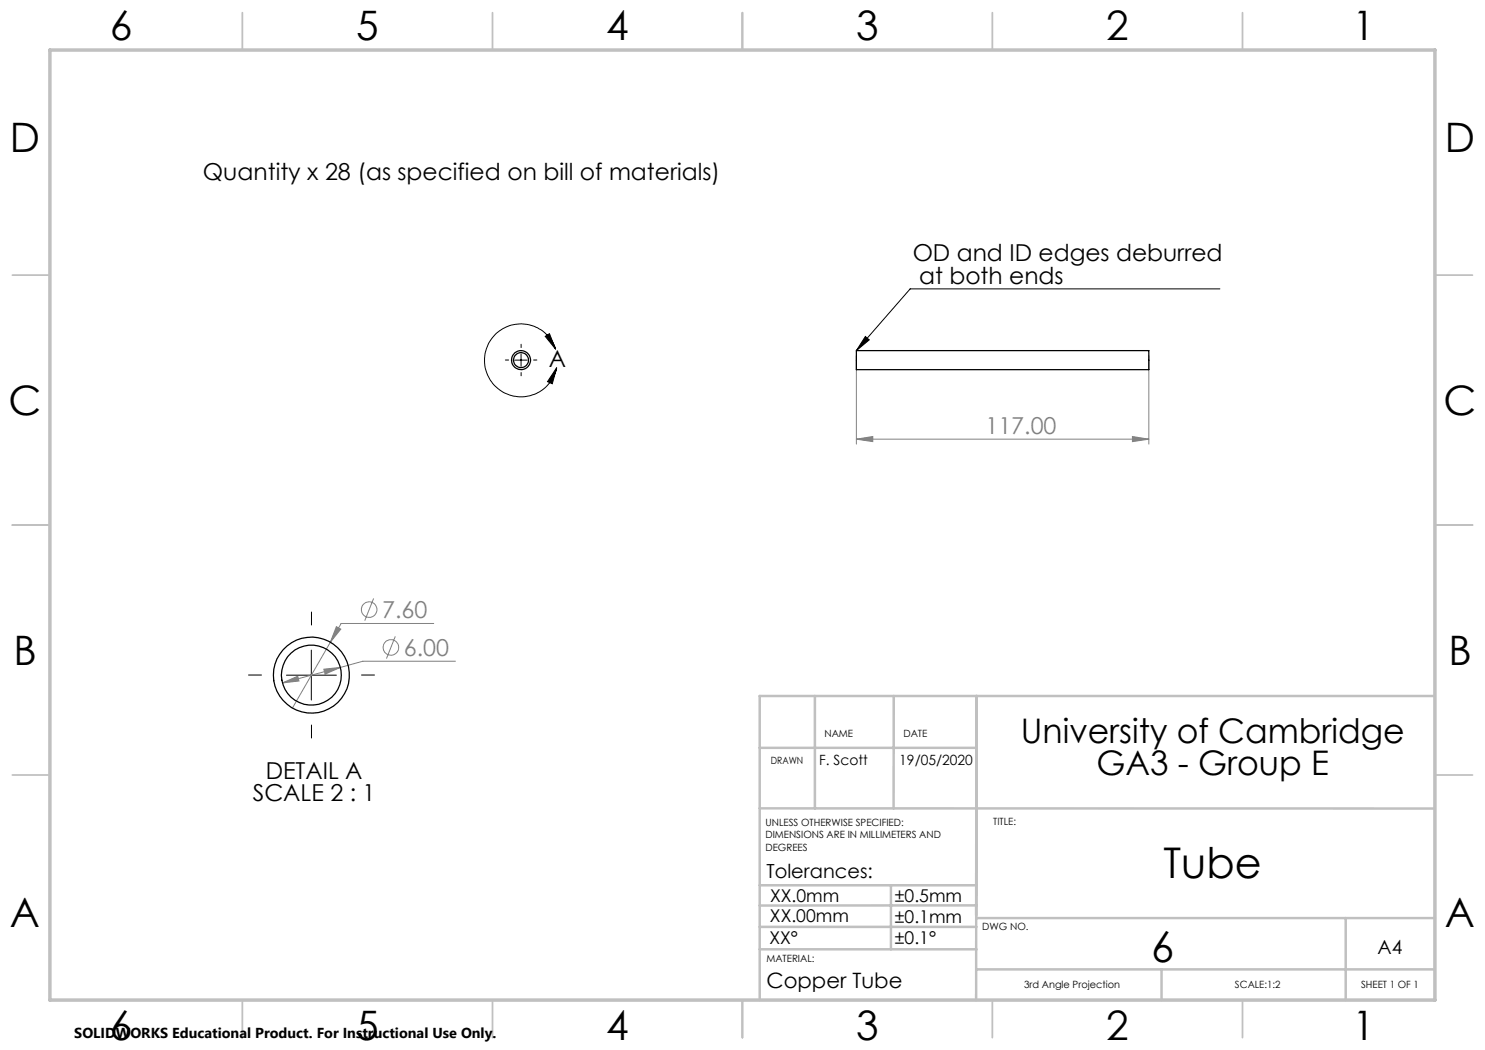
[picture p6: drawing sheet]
<svg xmlns="http://www.w3.org/2000/svg" width="297mm" height="210mm" viewBox="0 0 297 210" stroke-linecap="round" stroke-linejoin="round" font-family="sans-serif">
<g fill="none" stroke="#808080" stroke-width=".2">
<path d="M171.3 71.1v17.7M229.8 71.1v17.7M171.3 87.8l3.3-.5v1zM171.3 87.8h58.5M226.5 87.3l3.3 .5-3.3 .5zM74.7 119.7l-1.7 4.4M56.5 136.6l3-1.4 .3 1zM64.8 133.8l3.3-.3-3.1 1.3zM67.3 125.3l.9 .5-2.1 2.6zM68.1 133.5l-11.6 3.1M79.1 127.3l-1.8 4.4M86.7 124.7h-18.5l-9.7 16.9"/>
<path d="M91.1 132.2h-18.5l-4.5 1.3"/>
<circle cx="73.8" cy="121.9" r="1.56"/>
<circle cx="78.2" cy="129.5" r="1.55"/>
</g>
<path d="M244 57.8h-62l-10.7 12.3M102.9 72h2.5M104.2 70.8v2.5M109 67.3l.9-.6 1.2 3.1zM111.1 69.8a7.3 7.3 0 0 0-11.4-3.4 7.3 7.3 0 0 0 .7 11.9 7.3 7.3 0 0 0 10.9-4.8M111.3 73.5l-.8 3.3-1-.5zM173.1 67.3l.7 .7-2.5 2.1zM57.3 135h10M62.3 130v10" fill="none" stroke="#000" stroke-width=".2"/>
<path d="M101.7 72h-.6M104.2 69.5v-.6M104.2 74.5v.7M106.7 72h.7M52.3 135h-2.6M62.3 125v-2.6M72.3 135h2.6M62.3 145v2.6" fill="none" stroke="#000" stroke-width=".2" stroke-dasharray="15.2 1.3 1.3 1.3"/>
<g fill="none" stroke="#c0c0c0" stroke-width=".35">
<path d="M48.5 2.5v7.5M98.5 2.5v7.5M148.5 2.5v7.5M198.5 2.5v7.5M248.5 2.5v7.5M2.5 55h7.5M287 55h7.5M2.5 105h7.5M287 105h7.5M2.5 155h7.5M287 155h7.5M48.5 200v7.5"/>
<path d="M98.5 200v7.5M148.5 200v7.5M198.5 200v7.5M248.5 200v7.5"/>
</g>
<g fill="none" stroke="#c0c0c0" stroke-width=".5">
<path d="M163 139.2v22.5M178.8 139.2l-.1 22.5M195.3 139.2l-.1 60.9M286.9 139.2h-135v60.8M151.9 149.6h43.4M151.9 161.7h135M151.9 177.1h43.4M178.2 177.1v12.8M151.9 185.4h43.4M151.9 189.9h43.4M195.2 193.9h91.7M195.3 181.1h-43.4"/>
<path d="M195.3 183.6h91.7M232.3 193.9v6.1M269.1 183.6v16.4"/>
</g>
<path d="M10 10h277v190h-277z" fill="none" stroke="#c0c0c0" stroke-width=".7"/>
<path d="M173.1 67.3l.7 .7-2.5 2.1zM109 67.3l.9-.6 1.2 3.1zM111.3 73.5l-.8 3.3-1-.5z" fill="#000"/>
<g fill="#808080">
<path d="M226.5 87.3l3.3 .5-3.3 .5zM171.3 87.8l3.3-.5v1z"/>
<path d="M56.5 136.6l3.3-.4-.3-1zM64.8 133.8l.2 1 3.1-1.3zM67.3 125.3l-1.2 3.1 2.1-2.6z"/>
</g>
<g fill="none" stroke="#000" stroke-width=".25">
<path d="M171.3 70.1h58.5v3.8h-58.5z"/>
<circle cx="104.2" cy="72" r="1.5"/>
<circle cx="104.2" cy="72" r="1.9"/>
<circle cx="62.3" cy="135" r="7.6"/>
<circle cx="62.3" cy="135" r="6"/>
</g>
<g font-size="8.5">
<text x="232.7" y="175.5">Tube</text>
<text x="230.2" y="192.3">6</text>
</g>
<g font-size="8.1">
<text x="22" y="8">6</text>
<text x="71.2" y="8">5</text>
<text x="121.2" y="8">4</text>
<text x="171.3" y="8">3</text>
<text x="221.3" y="8">2</text>
<text x="270.5" y="8">1</text>
<text x="2" y="30.5">D</text>
<text x="289" y="30.5">D</text>
<text x="1.7" y="83">C</text>
<text x="288.7" y="83">C</text>
<text x="2.7" y="133">B</text>
<text x="289.7" y="133">B</text>
<text x="2" y="185.5">A</text>
<text x="289" y="185.5">A</text>
<text x="22" y="208">6</text>
<text x="71.2" y="208">5</text>
<text x="121.2" y="208">4</text>
<text x="171.3" y="208">3</text>
<text x="221.3" y="208">2</text>
<text x="270.5" y="208">1</text>
</g>
<g font-size="6.8">
<text x="204.2" y="148.6">University of Cambridge</text>
<text x="219.3" y="155.1">GA3 - Group E</text>
</g>
<g font-size="4.7">
<text x="40.6" y="36.1">Quantity x 28 (as specified on bill of materials)</text>
<text x="182.5" y="52.2">OD and ID edges deburred</text>
<text x="183.8" y="56.7">at both ends</text>
<text x="109.8" y="73.3">A</text>
<text x="53.1" y="155.7">DETAIL A</text>
<text x="50.5" y="160.3">SCALE 2 : 1</text>
</g>
<g font-size="4.7" fill="#808080">
<text x="197.1" y="86.8">117.00</text>
<text x="76.4" y="123.6">7.60</text>
<text x="80.8" y="131.2">6.00</text>
</g>
<text font-size="4.2" x="153.3" y="197.5">Copper Tube</text>
<g font-size="3.9">
<text x="153.3" y="175.6">Tolerances:</text>
<text x="275.5" y="190.9">A4</text>
</g>
<g font-size="3.5">
<text x="154" y="184.5">XX.00mm</text>
<text x="154" y="180.4">XX.0mm</text>
<text x="179" y="180.4">±0.5mm</text>
<text x="179" y="184.6">±0.1mm</text>
<text x="153.9" y="188.8">XX°</text>
<text x="179" y="188.8">±0.1°</text>
</g>
<text font-size="2.9" x="14.9" y="207.6">SOLIDWORKS Educational Product. For Instructional Use Only.</text>
<g font-size="2.8">
<text x="163.8" y="153">F. Scott</text>
<text x="179.9" y="153">19/05/2020</text>
</g>
<g font-size="2">
<text x="164.9" y="147.5">NAME</text>
<text x="180.7" y="147.5">DATE</text>
<text x="154.2" y="152.9">DRAWN</text>
<text x="153.1" y="165.2">UNLESS OTHERWISE SPECIFIED:</text>
<text x="153.1" y="167.7">DIMENSIONS ARE IN MILLIMETERS AND</text>
<text x="198.7" y="164.9">TITLE:</text>
<text x="153.1" y="170.2">DEGREES</text>
<text x="196.5" y="186.1">DWG NO.</text>
<text x="153.3" y="192.4">MATERIAL:</text>
<text x="204.8" y="197.7">3rd Angle Projection</text>
<text x="247" y="197.7">SCALE:1:2</text>
<text x="272.2" y="197.7">SHEET 1 OF 1</text>
</g>
</svg>
